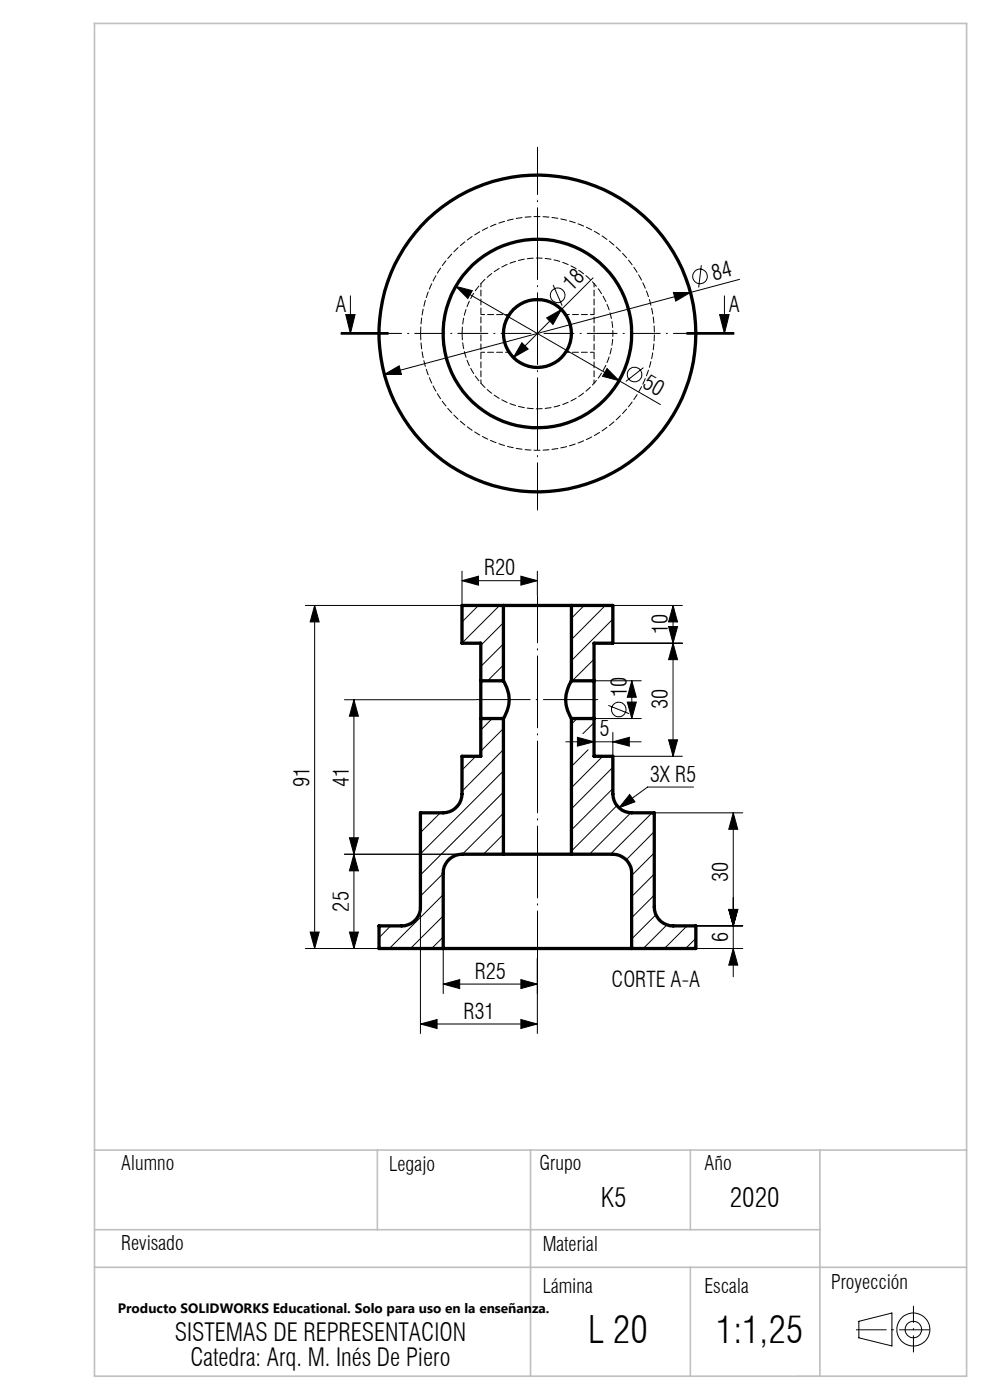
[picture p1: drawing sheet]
<svg xmlns="http://www.w3.org/2000/svg" width="210mm" height="297mm" viewBox="0 0 210 297" stroke-linecap="round" stroke-linejoin="round" font-family="sans-serif">
<g fill="none" stroke="#000" stroke-width=".21">
<path d="M125.8 58.9l-16.9 16.9M148.8 56.3l-.6 4.7M156.9 59.3l-75.4 20.1M72.4 70.9h10zM72.4 70.7h10M72.4 70.6h10M73.3 66.7h2l-1 4.1zM74.3 62.8v8M81.5 79.4l3.2-1.8 .5 1.8zM96.7 60.7l3.5 1-1 1.6zM96.7 60.7l43.4 25.1M110.7 72.7l1.3 1.3-3.1 1.8z"/>
<path d="M116 67.4l3.1-1.8-1.8 3.2zM117.3 60.5l1.9 4.3M128.8 78.2l2.5 2.5-3.5-.9zM136.5 78l-3.7 2.9M142.8 62.1h3.6l-3.1 1.8zM145.7 70.7h10M145.7 70.6h10M145.7 70.9h10M152.6 66.7h2.1l-1 4.1zM153.7 62.8v8M64.8 128.4h33.1M66.7 128.4l1 3.5h-1.9z"/>
<path d="M66.7 128.4v72.8M98 123.2l3.5-1v1.9zM98 121.2v7.1M98 123.2h16M101.5 128.4l-3.5 3.5M106 128.4l-8 8M106.8 132.1l-4.8 4.8M106.8 136.6l-4.8 4.8M110.5 122.2l3.5 1-3.5 .9zM114 121.2v5.1M123.9 128.4l-2.7 2.8M126 139.8l-4.6 4.6"/>
<path d="M128.4 128.4l-7.2 7.3M130 131.3l-8.8 8.9M130 135.9l-.6 .6M130.1 136.5h14.6M130.1 128.4h14.6M141.8 132.9h1.9l-.9 3.6zM142.8 136.5l.9 3.4h-1.9zM142.8 128.4l.9 3.5h-1.9zM142.8 128.4v32M73.1 148.4h27.7M75.1 148.4l.9 3.5h-1.9zM75.1 148.4v52.8"/>
<path d="M104.4 152.4l-2.4 2.5M106.8 141.1l-3.4 3.3M106.8 154.5l-4.8 4.8M106.8 159l-8.8 8.8M120 157.4h16M121.5 157.9l-.3 .2M122.4 152.4l-1.2 1.2M122.5 156.4l3.5 1-3.5 .9zM124.7 159.1l-3.5 3.5M126 144.3l-.1 .1M126 153.3l-2.4 2.3M126.1 152.4h9.9"/>
<path d="M126.1 144.4h9.9M129 149.6l4.5 1.8M130 155.4v4.9M130 157.4l3.5-1v1.9zM133.1 148.9h1.9l-1 3.5zM134 144.4v8M134 144.4l1 3.5h-1.9zM141.8 156.9h1.9l-.9 3.5zM74.1 177.7h1.9l-.9 3.5zM93.4 172.4l-4.2 4.2M100.9 160.4l-2.9 3M106.8 163.5l-17.6 17.6"/>
<path d="M106.8 168l-17.6 17.6M106.8 172.5l-8.7 8.7M106.8 177l-4.2 4.2M127.8 160.4l-6.6 6.7M130 162.8l-8.8 8.8M130 167.3l-8.8 8.8M130.1 160.4h14.6M130.8 170.9l-9.6 9.6M133.6 168.6l1.1 1.5-3.4 1.3zM133.8 172.4l-8.8 8.8M138.3 172.4l-8.8 8.8M138.8 176.4l-6 6"/>
<path d="M138.9 172.4h18.7M147.1 167h-9.7l-6.1 4.4M155.5 172.4l1 3.5h-1.9zM155.5 172.4v34.8M65.8 197.7h1.9l-1 3.5zM73.1 181.2h48M74.1 197.7h1.9l-.9 3.5zM75.1 181.2l.9 3.5h-1.9zM82.9 196.4l-2.5 2.5M89.2 192.5v26.7M94 185.3l-4.8 4.8M94 189.8l-11.4 11.4"/>
<path d="M94 194.3l-6.9 6.9M94 198.8l-2.5 2.4M138.8 180.9l-4.8 4.8M138.8 185.4l-4.8 4.8M138.8 189.9l-4.8 4.8M139.1 194.1l-5.1 5.1M141.5 196.2l-5 5M145.7 196.4l-4.8 4.8M147.6 199.1l-2.2 2.1M147.7 196.4h9.9M154.6 192.9h1.9l-1 3.5zM64.8 201.2h15.5"/>
<path d="M89.2 217.2l3.5-.9v1.9zM89.2 217.2h24.8M94 208.8l3.5-1v1.9zM94 201.3v9.5M94 208.8h20M110.5 207.8l3.5 1-3.5 .9zM110.5 216.3l3.5 .9-3.5 1zM114 203.3v15.9M147.7 201.2h9.9M155.5 201.2l1 3.5h-1.9zM182.2 280.3l7-1.8v7l-7-1.7z"/>
<circle cx="148.5" cy="58.6" r="1.55"/>
<circle cx="118.3" cy="62.6" r="1.55"/>
<circle cx="134.6" cy="79.5" r="1.54"/>
<circle cx="131.3" cy="150.5" r="1.54"/>
<circle cx="193.7" cy="282.1" r="1.75"/>
<circle cx="193.8" cy="282" r="3.5"/>
</g>
<path d="M180.8 282.1h17.1" fill="none" stroke="#000" stroke-width=".21" stroke-dasharray="6.3 1.3 .3 1.3" stroke-dashoffset="-.8"/>
<path d="M193.8 277.1v9.7" fill="none" stroke="#000" stroke-width=".21" stroke-dasharray="6.3 1.3 .3 1.3" stroke-dashoffset="2.9"/>
<path d="M169 292h4.9" fill="none" stroke="#c0c0c0" stroke-width=".21"/>
<path d="M20 5h185v287h-185zM20 244h185M80 244v16.9M112.5 244v48M146.4 244v16.9M173.9 244v48M20 260.9h153.9M20 268.8h185M146.4 268.8v23.2" fill="none" stroke="#c0c0c0" stroke-width=".35"/>
<path d="M155.7 70.7h-83.3" fill="none" stroke="#000" stroke-width=".21" stroke-dasharray="6.3 1.3 .3 1.3" stroke-dashoffset="2.7"/>
<path d="M114 126.4v76.8" fill="none" stroke="#000" stroke-width=".21" stroke-dasharray="15.2 1.3 .3 1.3" stroke-dashoffset="5.3"/>
<path d="M114 31.2v77" fill="none" stroke="#000" stroke-width=".21" stroke-dasharray="15.2 1.3 .3 1.3" stroke-dashoffset="5.2"/>
<path d="M126.8 148.4h-25.9" fill="none" stroke="#000" stroke-width=".21" stroke-dasharray="15.2 1.3 .3 1.3" stroke-dashoffset="3.7"/>
<g fill="#000">
<path d="M133.6 168.6l1.1 1.5-3.4 1.3z"/>
<path d="M81.5 79.4h3.7l-.5-1.8zM142.8 62.1l.5 1.8 3.1-1.8z"/>
<path d="M96.7 60.7l2.5 2.6 1-1.6zM128.8 78.2l-1 1.6 3.5 .9z"/>
<path d="M110.7 72.7l-1.8 3.1 3.1-1.8zM116 67.4l1.3 1.4 1.8-3.2z"/>
<path d="M152.6 66.7h2.1l-1 4.1zM73.3 66.7h2l-1 4.1z"/>
<path d="M110.5 122.2l3.5 1-3.5 .9zM98 123.2l3.5-1v1.9z"/>
<path d="M122.5 156.4l3.5 1-3.5 .9zM130 157.4l3.5-1v1.9z"/>
<path d="M133.1 148.9h1.9l-1 3.5zM134 144.4l1 3.5h-1.9z"/>
<path d="M74.1 177.7h1.9l-.9 3.5zM75.1 148.4l.9 3.5h-1.9z"/>
<path d="M94 208.8l3.5-1v1.9zM110.5 207.8l3.5 1-3.5 .9zM89.2 217.2l3.5-.9v1.9zM110.5 216.3l3.5 .9-3.5 1z"/>
<path d="M155.5 201.2l1 3.5h-1.9zM154.6 192.9h1.9l-1 3.5zM74.1 197.7h1.9l-.9 3.5zM75.1 181.2l.9 3.5h-1.9zM154.6 192.9h1.9l-1 3.5zM155.5 172.4l1 3.5h-1.9zM141.8 156.9h1.9l-.9 3.5zM142.8 136.5l.9 3.4h-1.9zM141.8 132.9h1.9l-.9 3.6zM142.8 128.4l.9 3.5h-1.9zM65.8 197.7h1.9l-1 3.5zM66.7 128.4l1 3.5h-1.9z"/>
</g>
<g fill="none" stroke="#000" stroke-width=".7">
<path d="M106.8 128.4h14.4M106.8 128.4v16M106.8 128.4h-8.8v8.1h4v7.9M121.2 128.4v16M121.2 128.4h8.8v8.1h-4v7.9M102 144.4v8M102 152.4v8h-4v8a4.1 4.1 0 0 1-4 4h-4.8v20a3.9 3.9 0 0 1-4 4h-4.8v4.8h13.6M102 144.4h4.8M102 152.4h4.8M106.8 144.4a7.1 7.1 0 0 1 0 8M106.8 152.4v28.8M121.2 144.4a7.1 7.1 0 0 0 0 8"/>
<path d="M121.2 152.4v28.8M121.2 144.4h4.8M121.2 152.4h4.8M126 144.4v8M126 152.4v8h4v8a4.1 4.1 0 0 0 4 4h4.8v20a4 4 0 0 0 4 4h4.8v4.8h-13.6M106.8 181.2h14.4M106.8 181.2h-8.8a4 4 0 0 0-4 4v16M121.2 181.2h8.8a4 4 0 0 1 4 4v16M94 201.2h40"/>
<circle cx="114" cy="70.8" r="20"/>
<circle cx="114" cy="70.7" r="33.6"/>
<circle cx="114" cy="70.7" r="7.2"/>
</g>
<path d="M89.2 70.7a24.8 24.8 0 0 1 36.7-21.7 24.8 24.8 0 0 1 1.5 42.6 24.8 24.8 0 0 1-38.1-19.1l-.1-1.8M98 70.7a16 16 0 0 1 23.6-14.1 16 16 0 0 1 1.2 27.5 16 16 0 0 1-24.7-12l-.1-1.4" fill="none" stroke="#000" stroke-width=".21" stroke-dasharray="1.3 .6" stroke-dashoffset="-.1"/>
<path d="M102 60.1v21.2M102 74.7h6M108 66.7h-6M120 74.7h6M126 60.1v21.2M126 66.7h-6" fill="none" stroke="#000" stroke-width=".21" stroke-dasharray="1.3 .6" stroke-dashoffset=".5"/>
<g font-size="7.9">
<text x="124.8" y="285">L 20</text>
<text x="151.9" y="285">1:1,25</text>
</g>
<g font-size="5.6">
<text x="127.5" y="256.1">K5</text>
<text x="154.8" y="256.1">2020</text>
</g>
<g font-size="5.3">
<text x="37.1" y="284.5">SISTEMAS DE REPRESENTACION</text>
<text x="40.4" y="289.7">Catedra: Arq. M. Inés De Piero</text>
</g>
<g font-size="4.6">
<text x="151.4" y="59.6" transform="rotate(-15 151.4 59.6)">84</text>
<text x="121.3" y="62" transform="rotate(-45 121.3 62)">18</text>
<text x="71.2" y="66.2">A</text>
<text x="154.6" y="66.2">A</text>
<text x="136" y="82.2" transform="rotate(30 136 82.2)">50</text>
<text x="102.7" y="122.1">R20</text>
<text x="141.7" y="134.6" transform="rotate(-90 141.7 134.6)">10</text>
<text x="132.9" y="147.9" transform="rotate(-90 132.9 147.9)">10</text>
<text x="141.7" y="150.3" transform="rotate(-90 141.7 150.3)">30</text>
<text x="127.2" y="156.2">5</text>
<text x="65.7" y="167" transform="rotate(-90 65.7 167)">91</text>
<text x="74" y="167" transform="rotate(-90 74 167)">41</text>
<text x="137.8" y="165.8">3X R5</text>
<text x="154.5" y="187.2" transform="rotate(-90 154.5 187.2)">30</text>
<text x="74" y="193.4" transform="rotate(-90 74 193.4)">25</text>
<text x="154.5" y="199.9" transform="rotate(-90 154.5 199.9)">6</text>
<text x="100.7" y="207.7">R25</text>
<text x="129.7" y="209.5">CORTE A-A</text>
<text x="98.3" y="216.1">R31</text>
</g>
<g font-size="4.2">
<text x="25.7" y="248.3">Alumno</text>
<text x="82.5" y="248.5">Legajo</text>
<text x="114.5" y="248.3">Grupo</text>
<text x="149.5" y="248.3">Año</text>
<text x="25.7" y="265.3">Revisado</text>
<text x="115.1" y="265.4">Material</text>
<text x="115.1" y="274.3">Lámina</text>
<text x="149.5" y="274.3">Escala</text>
<text x="176.3" y="273.4">Proyección</text>
</g>
<text font-size="2.9" x="25" y="278.6">Producto SOLIDWORKS Educational. Solo para uso en la enseñanza.</text>
</svg>
